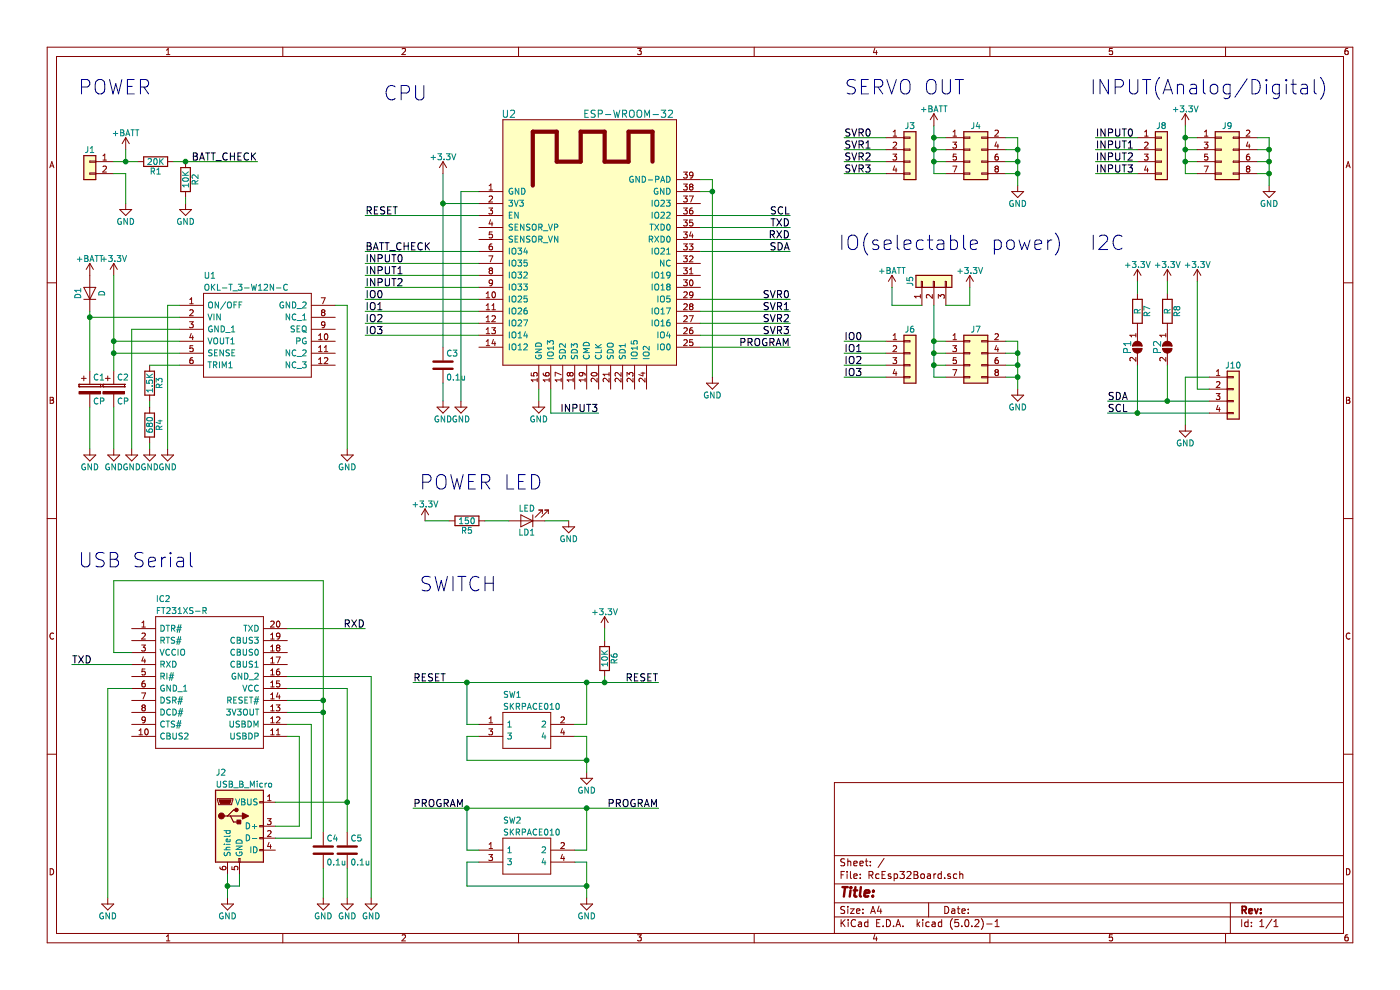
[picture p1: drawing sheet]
EESchema Schematic File Version 4
LIBS:RcEsp32Board-cache
EELAYER 26 0
EELAYER END
$Descr A4 11693 8268
encoding utf-8
Sheet 1 1
Title ""
Date ""
Rev ""
Comp ""
Comment1 ""
Comment2 ""
Comment3 ""
Comment4 ""
$EndDescr
$Comp
L RcEsp32Components:ESP-WROOM-32 U2
U 1 1
P 4950 2200
F 0 "U2" H 4250 3450 60  0000 C CNN
F 1 "ESP-WROOM-32" H 5250 3450 60  0000 C CNN
F 2 "FootPrints:ESP-WROOM-32" H 5250 3550 60  0001 C CNN
F 3 "" H 4500 2650 60  0001 C CNN
	1    4950 2200
	1    0    0    -1  
$EndComp
$Comp
L RcEsp32Components:OKL-T_3-W12N-C U1
U 1 1
P 1500 2550
F 0 "U1" H 1700 2800 50  0000 L CNN
F 1 "OKL-T_3-W12N-C" H 1700 2700 50  0000 L CNN
F 2 "FootPrints:OKL-T3-W12" H 1700 1900 50  0001 L CNN
F 3 "http://uk.rs-online.com/web/p/products/1670629" H 1700 1800 50  0001 L CNN
F 4 "DC/DC conv.,PoL,4.5-14Vin,0.591-5.5Vo 3A Non-Isolated DC-DC Converter 12V dc Input, 0.591  5.5V dc Output, 3A" H 1700 1700 50  0001 L CNN "Description"
F 5 "1670629" H 1700 1600 50  0001 L CNN "RS Part Number"
F 6 "Murata Electronics" H 1700 1500 50  0001 L CNN "Manufacturer_Name"
F 7 "OKL-T/3-W12N-C" H 1700 1400 50  0001 L CNN "Manufacturer_Part_Number"
	1    1500 2550
	1    0    0    -1  
$EndComp
$Comp
L power:GND #PWR01
U 1 1
P 1250 3750
F 0 "#PWR01" H 1250 3500 50  0001 C CNN
F 1 "GND" H 1250 3600 50  0000 C CNN
F 2 "" H 1250 3750 50  0001 C CNN
F 3 "" H 1250 3750 50  0001 C CNN
	1    1250 3750
	1    0    0    -1  
$EndComp
$Comp
L power:GND #PWR02
U 1 1
P 1100 3750
F 0 "#PWR02" H 1100 3500 50  0001 C CNN
F 1 "GND" H 1100 3600 50  0000 C CNN
F 2 "" H 1100 3750 50  0001 C CNN
F 3 "" H 1100 3750 50  0001 C CNN
	1    1100 3750
	1    0    0    -1  
$EndComp
$Comp
L power:GND #PWR03
U 1 1
P 2900 3750
F 0 "#PWR03" H 2900 3500 50  0001 C CNN
F 1 "GND" H 2900 3600 50  0000 C CNN
F 2 "" H 2900 3750 50  0001 C CNN
F 3 "" H 2900 3750 50  0001 C CNN
	1    2900 3750
	1    0    0    -1  
$EndComp
$Comp
L power:+3.3V #PWR04
U 1 1
P 950 2300
F 0 "#PWR04" H 950 2150 50  0001 C CNN
F 1 "+3.3V" H 950 2440 50  0000 C CNN
F 2 "" H 950 2300 50  0001 C CNN
F 3 "" H 950 2300 50  0001 C CNN
	1    950  2300
	1    0    0    -1  
$EndComp
$Comp
L power:+BATT #PWR05
U 1 1
P 750 2300
F 0 "#PWR05" H 750 2150 50  0001 C CNN
F 1 "+BATT" H 750 2440 50  0000 C CNN
F 2 "" H 750 2300 50  0001 C CNN
F 3 "" H 750 2300 50  0001 C CNN
	1    750  2300
	1    0    0    -1  
$EndComp
$Comp
L Device:R R3
U 1 1
P 1250 3200
F 0 "R3" V 1330 3200 50  0000 C CNN
F 1 "1.5K" V 1250 3200 50  0000 C CNN
F 2 "FootPrints:R_1206_HandSoldering" V 1180 3200 50  0001 C CNN
F 3 "" H 1250 3200 50  0001 C CNN
	1    1250 3200
	1    0    0    -1  
$EndComp
$Comp
L Device:R R4
U 1 1
P 1250 3550
F 0 "R4" V 1330 3550 50  0000 C CNN
F 1 "680" V 1250 3550 50  0000 C CNN
F 2 "FootPrints:R_1206_HandSoldering" V 1180 3550 50  0001 C CNN
F 3 "" H 1250 3550 50  0001 C CNN
	1    1250 3550
	1    0    0    -1  
$EndComp
$Comp
L power:GND #PWR06
U 1 1
P 950 3750
F 0 "#PWR06" H 950 3500 50  0001 C CNN
F 1 "GND" H 950 3600 50  0000 C CNN
F 2 "" H 950 3750 50  0001 C CNN
F 3 "" H 950 3750 50  0001 C CNN
	1    950  3750
	1    0    0    -1  
$EndComp
$Comp
L power:GND #PWR07
U 1 1
P 750 3750
F 0 "#PWR07" H 750 3500 50  0001 C CNN
F 1 "GND" H 750 3600 50  0000 C CNN
F 2 "" H 750 3750 50  0001 C CNN
F 3 "" H 750 3750 50  0001 C CNN
	1    750  3750
	1    0    0    -1  
$EndComp
$Comp
L Device:CP C1
U 1 1
P 750 3250
F 0 "C1" H 775 3350 50  0000 L CNN
F 1 "CP" H 775 3150 50  0000 L CNN
F 2 "FootPrints:elecon_8x10_5" H 788 3100 50  0001 C CNN
F 3 "" H 750 3250 50  0001 C CNN
	1    750  3250
	1    0    0    -1  
$EndComp
$Comp
L Device:CP C2
U 1 1
P 950 3250
F 0 "C2" H 975 3350 50  0000 L CNN
F 1 "CP" H 975 3150 50  0000 L CNN
F 2 "FootPrints:elecon_8x10_5" H 988 3100 50  0001 C CNN
F 3 "" H 950 3250 50  0001 C CNN
	1    950  3250
	1    0    0    -1  
$EndComp
$Comp
L Device:D D1
U 1 1
P 750 2450
F 0 "D1" H 750 2550 50  0000 C CNN
F 1 "D" H 750 2350 50  0000 C CNN
F 2 "FootPrints:D_SOD-323_HandSoldering" H 750 2450 50  0001 C CNN
F 3 "" H 750 2450 50  0001 C CNN
	1    750  2450
	0    -1   -1   0   
$EndComp
$Comp
L power:GND #PWR08
U 1 1
P 1050 1700
F 0 "#PWR08" H 1050 1450 50  0001 C CNN
F 1 "GND" H 1050 1550 50  0000 C CNN
F 2 "" H 1050 1700 50  0001 C CNN
F 3 "" H 1050 1700 50  0001 C CNN
	1    1050 1700
	1    0    0    -1  
$EndComp
$Comp
L power:+BATT #PWR09
U 1 1
P 1050 1250
F 0 "#PWR09" H 1050 1100 50  0001 C CNN
F 1 "+BATT" H 1050 1390 50  0000 C CNN
F 2 "" H 1050 1250 50  0001 C CNN
F 3 "" H 1050 1250 50  0001 C CNN
	1    1050 1250
	1    0    0    -1  
$EndComp
$Comp
L power:GND #PWR010
U 1 1
P 1550 1700
F 0 "#PWR010" H 1550 1450 50  0001 C CNN
F 1 "GND" H 1550 1550 50  0000 C CNN
F 2 "" H 1550 1700 50  0001 C CNN
F 3 "" H 1550 1700 50  0001 C CNN
	1    1550 1700
	1    0    0    -1  
$EndComp
$Comp
L Device:R R1
U 1 1
P 1300 1350
F 0 "R1" V 1380 1350 50  0000 C CNN
F 1 "20K" V 1300 1350 50  0000 C CNN
F 2 "FootPrints:R_1206_HandSoldering" V 1230 1350 50  0001 C CNN
F 3 "" H 1300 1350 50  0001 C CNN
	1    1300 1350
	0    1    1    0   
$EndComp
$Comp
L Device:R R2
U 1 1
P 1550 1500
F 0 "R2" V 1630 1500 50  0000 C CNN
F 1 "10K" V 1550 1500 50  0000 C CNN
F 2 "FootPrints:R_1206_HandSoldering" V 1480 1500 50  0001 C CNN
F 3 "" H 1550 1500 50  0001 C CNN
	1    1550 1500
	1    0    0    -1  
$EndComp
Text Label 2150 1350 2    60   ~ 0
BATT_CHECK
$Comp
L RcEsp32Components:FT231XS-R IC2
U 1 1
P 1100 5250
F 0 "IC2" H 1300 5500 50  0000 L CNN
F 1 "FT231XS-R" H 1300 5400 50  0000 L CNN
F 2 "FootPrints:SOP64P599X175-20N" H 1300 4200 50  0001 L CNN
F 3 "http://uk.rs-online.com/web/p/products/7570032P" H 1300 4100 50  0001 L CNN
F 4 "FTDI Chip FT231XS-R, Interface RS232, RS422, RS485, SIE, UART 3MBd, 5 V, 20-pin, SSOP" H 1300 4000 50  0001 L CNN "Description"
F 5 "1.753" H 1300 3900 50  0001 L CNN "Height"
F 6 "7570032P" H 1300 3800 50  0001 L CNN "RS Part Number"
F 7 "FTDI Chip" H 1300 3700 50  0001 L CNN "Manufacturer_Name"
F 8 "FT231XS-R" H 1300 3600 50  0001 L CNN "Manufacturer_Part_Number"
	1    1100 5250
	1    0    0    -1  
$EndComp
$Comp
L RcEsp32Components:USB_B_Micro J2
U 1 1
P 2000 6900
F 0 "J2" H 1800 7350 50  0000 L CNN
F 1 "USB_B_Micro" H 1800 7250 50  0000 L CNN
F 2 "FootPrints:USB_Micro-B_Molex-105133-0001" H 2150 6850 50  0001 C CNN
F 3 "" H 2150 6850 50  0001 C CNN
	1    2000 6900
	1    0    0    -1  
$EndComp
$Comp
L power:GND #PWR011
U 1 1
P 1900 7500
F 0 "#PWR011" H 1900 7250 50  0001 C CNN
F 1 "GND" H 1900 7350 50  0000 C CNN
F 2 "" H 1900 7500 50  0001 C CNN
F 3 "" H 1900 7500 50  0001 C CNN
	1    1900 7500
	1    0    0    -1  
$EndComp
Text Label 3050 5250 2    60   ~ 0
RXD
$Comp
L Device:C C4
U 1 1
P 2700 7100
F 0 "C4" H 2725 7200 50  0000 L CNN
F 1 "0.1u" H 2725 7000 50  0000 L CNN
F 2 "FootPrints:C_1206_HandSoldering" H 2738 6950 50  0001 C CNN
F 3 "" H 2700 7100 50  0001 C CNN
	1    2700 7100
	1    0    0    -1  
$EndComp
$Comp
L Device:C C5
U 1 1
P 2900 7100
F 0 "C5" H 2925 7200 50  0000 L CNN
F 1 "0.1u" H 2925 7000 50  0000 L CNN
F 2 "FootPrints:C_1206_HandSoldering" H 2938 6950 50  0001 C CNN
F 3 "" H 2900 7100 50  0001 C CNN
	1    2900 7100
	1    0    0    -1  
$EndComp
$Comp
L power:GND #PWR012
U 1 1
P 2700 7500
F 0 "#PWR012" H 2700 7250 50  0001 C CNN
F 1 "GND" H 2700 7350 50  0000 C CNN
F 2 "" H 2700 7500 50  0001 C CNN
F 3 "" H 2700 7500 50  0001 C CNN
	1    2700 7500
	1    0    0    -1  
$EndComp
$Comp
L power:GND #PWR013
U 1 1
P 2900 7500
F 0 "#PWR013" H 2900 7250 50  0001 C CNN
F 1 "GND" H 2900 7350 50  0000 C CNN
F 2 "" H 2900 7500 50  0001 C CNN
F 3 "" H 2900 7500 50  0001 C CNN
	1    2900 7500
	1    0    0    -1  
$EndComp
$Comp
L RcEsp32Components:SKRPACE010 SW1
U 1 1
P 4400 6100
F 0 "SW1" H 4200 6400 50  0000 L CNN
F 1 "SKRPACE010" H 4200 6300 50  0000 L CNN
F 2 "FootPrints:SMT(4.2X3.2)" H 4200 5900 50  0001 L CNN
F 3 "http://www.alps.com/prod/info/E/HTML/Tact/SurfaceMount/SKRP/SKRPACE010.html" H 4200 5800 50  0001 L CNN
F 4 "Tactile Switches 4.2x3.2x2.5mm 260gf" H 4200 5700 50  0001 L CNN "Description"
F 5 "ALPS" H 4200 5600 50  0001 L CNN "Manufacturer_Name"
F 6 "SKRPACE010" H 4200 5500 50  0001 L CNN "Manufacturer_Part_Number"
	1    4400 6100
	1    0    0    -1  
$EndComp
$Comp
L RcEsp32Components:SKRPACE010 SW2
U 1 1
P 4400 7150
F 0 "SW2" H 4200 7450 50  0000 L CNN
F 1 "SKRPACE010" H 4200 7350 50  0000 L CNN
F 2 "FootPrints:SMT(4.2X3.2)" H 4200 6950 50  0001 L CNN
F 3 "http://www.alps.com/prod/info/E/HTML/Tact/SurfaceMount/SKRP/SKRPACE010.html" H 4200 6850 50  0001 L CNN
F 4 "Tactile Switches 4.2x3.2x2.5mm 260gf" H 4200 6750 50  0001 L CNN "Description"
F 5 "ALPS" H 4200 6650 50  0001 L CNN "Manufacturer_Name"
F 6 "SKRPACE010" H 4200 6550 50  0001 L CNN "Manufacturer_Part_Number"
	1    4400 7150
	1    0    0    -1  
$EndComp
Text Label 3450 5700 0    60   ~ 0
RESET
Text Label 3450 6750 0    60   ~ 0
PROGRAM
$Comp
L power:GND #PWR014
U 1 1
P 4900 6450
F 0 "#PWR014" H 4900 6200 50  0001 C CNN
F 1 "GND" H 4900 6300 50  0000 C CNN
F 2 "" H 4900 6450 50  0001 C CNN
F 3 "" H 4900 6450 50  0001 C CNN
	1    4900 6450
	1    0    0    -1  
$EndComp
$Comp
L power:GND #PWR015
U 1 1
P 4900 7500
F 0 "#PWR015" H 4900 7250 50  0001 C CNN
F 1 "GND" H 4900 7350 50  0000 C CNN
F 2 "" H 4900 7500 50  0001 C CNN
F 3 "" H 4900 7500 50  0001 C CNN
	1    4900 7500
	1    0    0    -1  
$EndComp
$Comp
L Device:R R6
U 1 1
P 5050 5500
F 0 "R6" V 5130 5500 50  0000 C CNN
F 1 "10K" V 5050 5500 50  0000 C CNN
F 2 "FootPrints:R_1206_HandSoldering" V 4980 5500 50  0001 C CNN
F 3 "" H 5050 5500 50  0001 C CNN
	1    5050 5500
	1    0    0    -1  
$EndComp
$Comp
L power:+3.3V #PWR016
U 1 1
P 5050 5250
F 0 "#PWR016" H 5050 5100 50  0001 C CNN
F 1 "+3.3V" H 5050 5390 50  0000 C CNN
F 2 "" H 5050 5250 50  0001 C CNN
F 3 "" H 5050 5250 50  0001 C CNN
	1    5050 5250
	1    0    0    -1  
$EndComp
Text Label 5500 5700 2    60   ~ 0
RESET
Text Label 5500 6750 2    60   ~ 0
PROGRAM
Text Label 6600 2900 2    60   ~ 0
PROGRAM
Text Label 3050 1800 0    60   ~ 0
RESET
$Comp
L power:+3.3V #PWR017
U 1 1
P 3700 1450
F 0 "#PWR017" H 3700 1300 50  0001 C CNN
F 1 "+3.3V" H 3700 1590 50  0000 C CNN
F 2 "" H 3700 1450 50  0001 C CNN
F 3 "" H 3700 1450 50  0001 C CNN
	1    3700 1450
	1    0    0    -1  
$EndComp
$Comp
L power:GND #PWR018
U 1 1
P 3700 3350
F 0 "#PWR018" H 3700 3100 50  0001 C CNN
F 1 "GND" H 3700 3200 50  0000 C CNN
F 2 "" H 3700 3350 50  0001 C CNN
F 3 "" H 3700 3350 50  0001 C CNN
	1    3700 3350
	1    0    0    -1  
$EndComp
$Comp
L power:GND #PWR019
U 1 1
P 3850 3350
F 0 "#PWR019" H 3850 3100 50  0001 C CNN
F 1 "GND" H 3850 3200 50  0000 C CNN
F 2 "" H 3850 3350 50  0001 C CNN
F 3 "" H 3850 3350 50  0001 C CNN
	1    3850 3350
	1    0    0    -1  
$EndComp
Text Label 3050 2100 0    60   ~ 0
BATT_CHECK
$Comp
L power:GND #PWR020
U 1 1
P 4500 3350
F 0 "#PWR020" H 4500 3100 50  0001 C CNN
F 1 "GND" H 4500 3200 50  0000 C CNN
F 2 "" H 4500 3350 50  0001 C CNN
F 3 "" H 4500 3350 50  0001 C CNN
	1    4500 3350
	1    0    0    -1  
$EndComp
$Comp
L power:GND #PWR021
U 1 1
P 5950 3150
F 0 "#PWR021" H 5950 2900 50  0001 C CNN
F 1 "GND" H 5950 3000 50  0000 C CNN
F 2 "" H 5950 3150 50  0001 C CNN
F 3 "" H 5950 3150 50  0001 C CNN
	1    5950 3150
	1    0    0    -1  
$EndComp
Text Label 6600 2000 2    60   ~ 0
RXD
Text Label 6600 2100 2    60   ~ 0
SDA
$Comp
L Device:C C3
U 1 1
P 3700 3050
F 0 "C3" H 3725 3150 50  0000 L CNN
F 1 "0.1u" H 3725 2950 50  0000 L CNN
F 2 "FootPrints:C_1206_HandSoldering" H 3738 2900 50  0001 C CNN
F 3 "" H 3700 3050 50  0001 C CNN
	1    3700 3050
	1    0    0    -1  
$EndComp
$Comp
L power:GND #PWR022
U 1 1
P 8500 1550
F 0 "#PWR022" H 8500 1300 50  0001 C CNN
F 1 "GND" H 8500 1400 50  0000 C CNN
F 2 "" H 8500 1550 50  0001 C CNN
F 3 "" H 8500 1550 50  0001 C CNN
	1    8500 1550
	1    0    0    -1  
$EndComp
$Comp
L power:GND #PWR023
U 1 1
P 8500 3250
F 0 "#PWR023" H 8500 3000 50  0001 C CNN
F 1 "GND" H 8500 3100 50  0000 C CNN
F 2 "" H 8500 3250 50  0001 C CNN
F 3 "" H 8500 3250 50  0001 C CNN
	1    8500 3250
	1    0    0    -1  
$EndComp
Text Label 7050 1150 0    60   ~ 0
SVR0
Text Label 7050 1250 0    60   ~ 0
SVR1
Text Label 7050 1350 0    60   ~ 0
SVR2
Text Label 7050 1450 0    60   ~ 0
SVR3
Text Label 7050 2850 0    60   ~ 0
IO0
Text Label 7050 2950 0    60   ~ 0
IO1
Text Label 7050 3050 0    60   ~ 0
IO2
Text Label 7050 3150 0    60   ~ 0
IO3
$Comp
L Device:R R5
U 1 1
P 3900 4350
F 0 "R5" V 3980 4350 50  0000 C CNN
F 1 "150" V 3900 4350 50  0000 C CNN
F 2 "FootPrints:R_1206_HandSoldering" V 3830 4350 50  0001 C CNN
F 3 "" H 3900 4350 50  0001 C CNN
	1    3900 4350
	0    1    1    0   
$EndComp
$Comp
L Device:LED LD1
U 1 1
P 4400 4350
F 0 "LD1" H 4400 4450 50  0000 C CNN
F 1 "LED" H 4400 4250 50  0000 C CNN
F 2 "FootPrints:LED_1206_HandSoldering" H 4400 4350 50  0001 C CNN
F 3 "" H 4400 4350 50  0001 C CNN
	1    4400 4350
	-1   0    0    1   
$EndComp
$Comp
L power:GND #PWR024
U 1 1
P 4750 4350
F 0 "#PWR024" H 4750 4100 50  0001 C CNN
F 1 "GND" H 4750 4200 50  0000 C CNN
F 2 "" H 4750 4350 50  0001 C CNN
F 3 "" H 4750 4350 50  0001 C CNN
	1    4750 4350
	1    0    0    -1  
$EndComp
$Comp
L power:+3.3V #PWR025
U 1 1
P 3550 4350
F 0 "#PWR025" H 3550 4200 50  0001 C CNN
F 1 "+3.3V" H 3550 4490 50  0000 C CNN
F 2 "" H 3550 4350 50  0001 C CNN
F 3 "" H 3550 4350 50  0001 C CNN
	1    3550 4350
	1    0    0    -1  
$EndComp
Text Label 9150 1150 0    60   ~ 0
INPUT0
Text Label 9150 1250 0    60   ~ 0
INPUT1
Text Label 9150 1350 0    60   ~ 0
INPUT2
$Comp
L power:+BATT #PWR026
U 1 1
P 7800 1050
F 0 "#PWR026" H 7800 900 50  0001 C CNN
F 1 "+BATT" H 7800 1190 50  0000 C CNN
F 2 "" H 7800 1050 50  0001 C CNN
F 3 "" H 7800 1050 50  0001 C CNN
	1    7800 1050
	1    0    0    -1  
$EndComp
Text Label 6600 2500 2    60   ~ 0
SVR0
Text Label 6600 2600 2    60   ~ 0
SVR1
Text Label 6600 2700 2    60   ~ 0
SVR2
Text Label 3050 2200 0    60   ~ 0
INPUT0
Text Label 3050 2300 0    60   ~ 0
INPUT1
Text Label 3050 2400 0    60   ~ 0
INPUT2
Text Label 3050 2500 0    60   ~ 0
IO0
Text Label 3050 2600 0    60   ~ 0
IO1
Text Label 3050 2700 0    60   ~ 0
IO2
Text Label 3050 2800 0    60   ~ 0
IO3
Text Label 6600 2800 2    60   ~ 0
SVR3
$Comp
L power:+3.3V #PWR027
U 1 1
P 9900 1050
F 0 "#PWR027" H 9900 900 50  0001 C CNN
F 1 "+3.3V" H 9900 1190 50  0000 C CNN
F 2 "" H 9900 1050 50  0001 C CNN
F 3 "" H 9900 1050 50  0001 C CNN
	1    9900 1050
	1    0    0    -1  
$EndComp
$Comp
L power:GND #PWR028
U 1 1
P 10600 1550
F 0 "#PWR028" H 10600 1300 50  0001 C CNN
F 1 "GND" H 10600 1400 50  0000 C CNN
F 2 "" H 10600 1550 50  0001 C CNN
F 3 "" H 10600 1550 50  0001 C CNN
	1    10600 1550
	1    0    0    -1  
$EndComp
$Comp
L RcEsp32Components:Conn_01x03 J5
U 1 1
P 7800 2350
F 0 "J5" H 7800 2550 50  0000 C CNN
F 1 "Conn_01x03" H 7800 2150 50  0001 C CNN
F 2 "FootPrints:PinHeader01x03" H 7800 2350 50  0001 C CNN
F 3 "" H 7800 2350 50  0001 C CNN
	1    7800 2350
	0    -1   -1   0   
$EndComp
$Comp
L power:+BATT #PWR029
U 1 1
P 7450 2400
F 0 "#PWR029" H 7450 2250 50  0001 C CNN
F 1 "+BATT" H 7450 2540 50  0000 C CNN
F 2 "" H 7450 2400 50  0001 C CNN
F 3 "" H 7450 2400 50  0001 C CNN
	1    7450 2400
	1    0    0    -1  
$EndComp
$Comp
L power:+3.3V #PWR030
U 1 1
P 8100 2400
F 0 "#PWR030" H 8100 2250 50  0001 C CNN
F 1 "+3.3V" H 8100 2540 50  0000 C CNN
F 2 "" H 8100 2400 50  0001 C CNN
F 3 "" H 8100 2400 50  0001 C CNN
	1    8100 2400
	1    0    0    -1  
$EndComp
$Comp
L RcEsp32Components:Conn_01x02 J1
U 1 1
P 750 1350
F 0 "J1" H 750 1450 50  0000 C CNN
F 1 "Conn_01x02" H 750 1150 50  0001 C CNN
F 2 "FootPrints:EH-2P" H 750 1350 50  0001 C CNN
F 3 "" H 750 1350 50  0001 C CNN
	1    750  1350
	-1   0    0    -1  
$EndComp
$Comp
L RcEsp32Components:Conn_02x04_Odd_Even J7
U 1 1
P 8100 2950
F 0 "J7" H 8150 3150 50  0000 C CNN
F 1 "Conn_02x04_Odd_Even" H 8150 2650 50  0001 C CNN
F 2 "FootPrints:PinHeader02x04" H 8100 2950 50  0001 C CNN
F 3 "" H 8100 2950 50  0001 C CNN
	1    8100 2950
	1    0    0    -1  
$EndComp
$Comp
L RcEsp32Components:Conn_01x04 J6
U 1 1
P 7600 2950
F 0 "J6" H 7600 3150 50  0000 C CNN
F 1 "Conn_01x04" H 7600 2650 50  0001 C CNN
F 2 "FootPrints:PinHeader01x04" H 7600 2950 50  0001 C CNN
F 3 "" H 7600 2950 50  0001 C CNN
	1    7600 2950
	1    0    0    -1  
$EndComp
$Comp
L RcEsp32Components:Conn_01x04 J3
U 1 1
P 7600 1250
F 0 "J3" H 7600 1450 50  0000 C CNN
F 1 "Conn_01x04" H 7600 950 50  0001 C CNN
F 2 "FootPrints:PinHeader01x04" H 7600 1250 50  0001 C CNN
F 3 "" H 7600 1250 50  0001 C CNN
	1    7600 1250
	1    0    0    -1  
$EndComp
$Comp
L RcEsp32Components:Conn_02x04_Odd_Even J4
U 1 1
P 8100 1250
F 0 "J4" H 8150 1450 50  0000 C CNN
F 1 "Conn_02x04_Odd_Even" H 8150 950 50  0001 C CNN
F 2 "FootPrints:PinHeader02x04" H 8100 1250 50  0001 C CNN
F 3 "" H 8100 1250 50  0001 C CNN
	1    8100 1250
	1    0    0    -1  
$EndComp
Text Notes 650  4750 0    120  ~ 0
USB Serial
Text Notes 650  800  0    120  ~ 0
POWER
Text Notes 3200 850  0    120  ~ 0
CPU
Text Notes 3500 4100 0    120  ~ 0
POWER LED
Text Notes 3500 4950 0    120  ~ 0
SWITCH
Text Notes 7050 800  0    120  ~ 0
SERVO OUT
Text Notes 9100 800  0    120  ~ 0
INPUT(Analog/Digital)
Text Notes 7000 2100 0    120  ~ 0
IO(selectable power)
$Comp
L power:GND #PWR031
U 1 1
P 1400 3750
F 0 "#PWR031" H 1400 3500 50  0001 C CNN
F 1 "GND" H 1400 3600 50  0000 C CNN
F 2 "" H 1400 3750 50  0001 C CNN
F 3 "" H 1400 3750 50  0001 C CNN
	1    1400 3750
	1    0    0    -1  
$EndComp
Text Label 6600 1900 2    60   ~ 0
TXD
Text Label 600  5550 0    60   ~ 0
TXD
$Comp
L RcEsp32Components:Conn_01x04 J10
U 1 1
P 10300 3250
F 0 "J10" H 10300 3450 50  0000 C CNN
F 1 "Conn_01x04" H 10300 2950 50  0001 C CNN
F 2 "FootPrints:PinHeader01x04" H 10300 3250 50  0001 C CNN
F 3 "" H 10300 3250 50  0001 C CNN
	1    10300 3250
	1    0    0    -1  
$EndComp
$Comp
L power:GND #PWR032
U 1 1
P 9900 3550
F 0 "#PWR032" H 9900 3300 50  0001 C CNN
F 1 "GND" H 9900 3400 50  0000 C CNN
F 2 "" H 9900 3550 50  0001 C CNN
F 3 "" H 9900 3550 50  0001 C CNN
	1    9900 3550
	1    0    0    -1  
$EndComp
$Comp
L power:+3.3V #PWR033
U 1 1
P 10000 2350
F 0 "#PWR033" H 10000 2200 50  0001 C CNN
F 1 "+3.3V" H 10000 2490 50  0000 C CNN
F 2 "" H 10000 2350 50  0001 C CNN
F 3 "" H 10000 2350 50  0001 C CNN
	1    10000 2350
	1    0    0    -1  
$EndComp
$Comp
L power:+3.3V #PWR034
U 1 1
P 9750 2350
F 0 "#PWR034" H 9750 2200 50  0001 C CNN
F 1 "+3.3V" H 9750 2490 50  0000 C CNN
F 2 "" H 9750 2350 50  0001 C CNN
F 3 "" H 9750 2350 50  0001 C CNN
	1    9750 2350
	1    0    0    -1  
$EndComp
$Comp
L power:+3.3V #PWR035
U 1 1
P 9500 2350
F 0 "#PWR035" H 9500 2200 50  0001 C CNN
F 1 "+3.3V" H 9500 2490 50  0000 C CNN
F 2 "" H 9500 2350 50  0001 C CNN
F 3 "" H 9500 2350 50  0001 C CNN
	1    9500 2350
	1    0    0    -1  
$EndComp
$Comp
L Device:R R8
U 1 1
P 9750 2600
F 0 "R8" V 9830 2600 50  0000 C CNN
F 1 "R" V 9750 2600 50  0000 C CNN
F 2 "FootPrints:R_1206_HandSoldering" V 9680 2600 50  0001 C CNN
F 3 "" H 9750 2600 50  0001 C CNN
	1    9750 2600
	1    0    0    -1  
$EndComp
$Comp
L Device:R R7
U 1 1
P 9500 2600
F 0 "R7" V 9580 2600 50  0000 C CNN
F 1 "R" V 9500 2600 50  0000 C CNN
F 2 "FootPrints:R_1206_HandSoldering" V 9430 2600 50  0001 C CNN
F 3 "" H 9500 2600 50  0001 C CNN
	1    9500 2600
	1    0    0    -1  
$EndComp
Text Label 9250 3350 0    60   ~ 0
SDA
Text Label 9250 3450 0    60   ~ 0
SCL
Text Notes 9100 2100 0    120  ~ 0
I2C
Text Label 6600 1800 2    60   ~ 0
SCL
$Comp
L RcEsp32Components:Conn_01x04 J8
U 1 1
P 9700 1250
F 0 "J8" H 9700 1450 50  0000 C CNN
F 1 "Conn_01x04" H 9700 950 50  0001 C CNN
F 2 "FootPrints:PinHeader01x04" H 9700 1250 50  0001 C CNN
F 3 "" H 9700 1250 50  0001 C CNN
	1    9700 1250
	1    0    0    -1  
$EndComp
Text Label 9150 1450 0    60   ~ 0
INPUT3
$Comp
L RcEsp32Components:PAD P1
U 1 1
P 9500 2900
F 0 "P1" H 9500 2820 60  0000 C CNN
F 1 "PAD" H 9500 2970 60  0001 C CNN
F 2 "FootPrints:PAD" H 9500 2900 60  0001 C CNN
F 3 "" H 9500 2900 60  0001 C CNN
	1    9500 2900
	0    1    1    0   
$EndComp
$Comp
L RcEsp32Components:PAD P2
U 1 1
P 9750 2900
F 0 "P2" H 9750 2820 60  0000 C CNN
F 1 "PAD" H 9750 2970 60  0001 C CNN
F 2 "FootPrints:PAD" H 9750 2900 60  0001 C CNN
F 3 "" H 9750 2900 60  0001 C CNN
	1    9750 2900
	0    1    1    0   
$EndComp
$Comp
L power:GND #PWR036
U 1 1
P 3100 7500
F 0 "#PWR036" H 3100 7250 50  0001 C CNN
F 1 "GND" H 3100 7350 50  0000 C CNN
F 2 "" H 3100 7500 50  0001 C CNN
F 3 "" H 3100 7500 50  0001 C CNN
	1    3100 7500
	1    0    0    -1  
$EndComp
$Comp
L power:GND #PWR037
U 1 1
P 900 7500
F 0 "#PWR037" H 900 7250 50  0001 C CNN
F 1 "GND" H 900 7350 50  0000 C CNN
F 2 "" H 900 7500 50  0001 C CNN
F 3 "" H 900 7500 50  0001 C CNN
	1    900  7500
	1    0    0    -1  
$EndComp
Text Label 5000 3450 2    60   ~ 0
INPUT3
Wire Wire Line
	1100 2750 1500 2750
Wire Wire Line
	1100 2750 1100 3750
Wire Wire Line
	950  2850 1500 2850
Wire Wire Line
	950  2300 950  2850
Connection ~ 950  2850
Wire Wire Line
	750  3400 750  3750
Wire Wire Line
	950  3400 950  3750
Wire Wire Line
	1250 3050 1500 3050
Wire Wire Line
	1250 3350 1250 3400
Wire Wire Line
	1250 3700 1250 3750
Wire Wire Line
	2900 3750 2900 2550
Wire Wire Line
	2900 2550 2800 2550
Wire Wire Line
	950  2950 1500 2950
Connection ~ 950  2950
Wire Wire Line
	750  2650 1500 2650
Wire Wire Line
	750  2600 750  2650
Connection ~ 750  2650
Wire Wire Line
	950  1350 1050 1350
Wire Wire Line
	1050 1250 1050 1350
Connection ~ 1050 1350
Wire Wire Line
	950  1450 1050 1450
Wire Wire Line
	1050 1450 1050 1700
Wire Wire Line
	1450 1350 1550 1350
Wire Wire Line
	1550 1650 1550 1700
Connection ~ 1550 1350
Wire Wire Line
	2300 6700 2900 6700
Wire Wire Line
	2400 5750 2900 5750
Wire Wire Line
	2300 6900 2500 6900
Wire Wire Line
	2500 6900 2500 6150
Wire Wire Line
	2500 6150 2400 6150
Wire Wire Line
	2300 7000 2600 7000
Wire Wire Line
	2600 7000 2600 6050
Wire Wire Line
	2600 6050 2400 6050
Wire Wire Line
	1900 7300 1900 7400
Wire Wire Line
	2000 7300 2000 7400
Wire Wire Line
	2000 7400 1900 7400
Connection ~ 1900 7400
Wire Wire Line
	1100 5450 950  5450
Wire Wire Line
	950  5450 950  4850
Wire Wire Line
	2400 5250 3050 5250
Wire Wire Line
	2400 5950 2700 5950
Wire Wire Line
	2700 4850 2700 5850
Wire Wire Line
	950  4850 2700 4850
Wire Wire Line
	2400 5850 2700 5850
Connection ~ 2700 5850
Wire Wire Line
	2900 5750 2900 6700
Connection ~ 2900 6700
Connection ~ 2700 5950
Wire Wire Line
	2700 7250 2700 7500
Wire Wire Line
	2900 7250 2900 7500
Wire Wire Line
	4000 6050 3900 6050
Wire Wire Line
	3900 6050 3900 5700
Wire Wire Line
	3450 5700 3900 5700
Wire Wire Line
	4900 5700 4900 6050
Wire Wire Line
	4900 6050 4800 6050
Wire Wire Line
	4000 6150 3900 6150
Wire Wire Line
	3900 6150 3900 6350
Wire Wire Line
	3900 6350 4900 6350
Wire Wire Line
	4900 6150 4900 6350
Wire Wire Line
	4900 6150 4800 6150
Connection ~ 4900 6350
Connection ~ 3900 5700
Wire Wire Line
	4000 7100 3900 7100
Wire Wire Line
	3900 7100 3900 6750
Wire Wire Line
	3450 6750 3900 6750
Wire Wire Line
	4900 6750 4900 7100
Wire Wire Line
	4900 7100 4800 7100
Wire Wire Line
	4000 7200 3900 7200
Wire Wire Line
	3900 7200 3900 7400
Wire Wire Line
	3900 7400 4900 7400
Wire Wire Line
	4900 7200 4900 7400
Wire Wire Line
	4900 7200 4800 7200
Connection ~ 3900 6750
Wire Wire Line
	5050 5250 5050 5350
Wire Wire Line
	6600 2900 5850 2900
Wire Wire Line
	3050 1800 4000 1800
Wire Wire Line
	4000 1700 3700 1700
Connection ~ 3700 1700
Wire Wire Line
	4000 1600 3850 1600
Wire Wire Line
	3850 1600 3850 3350
Wire Wire Line
	4000 2100 3050 2100
Connection ~ 4900 7400
Wire Wire Line
	4500 3250 4500 3350
Wire Wire Line
	5950 1500 5950 1600
Wire Wire Line
	5950 1600 5850 1600
Wire Wire Line
	6600 1900 5850 1900
Wire Wire Line
	5850 2000 6600 2000
Wire Wire Line
	6600 2100 5850 2100
Wire Wire Line
	3700 1450 3700 1700
Wire Wire Line
	8400 1450 8500 1450
Wire Wire Line
	8500 1150 8500 1250
Wire Wire Line
	8400 3150 8500 3150
Wire Wire Line
	8500 2850 8500 2950
Wire Wire Line
	7800 3150 7900 3150
Wire Wire Line
	7800 2550 7800 2850
Wire Wire Line
	7900 2850 7800 2850
Connection ~ 7800 2850
Wire Wire Line
	7900 2950 7800 2950
Connection ~ 7800 2950
Wire Wire Line
	7900 3050 7800 3050
Connection ~ 7800 3050
Wire Wire Line
	7800 1050 7800 1150
Wire Wire Line
	7800 1450 7900 1450
Wire Wire Line
	7900 1350 7800 1350
Connection ~ 7800 1350
Wire Wire Line
	7900 1250 7800 1250
Connection ~ 7800 1250
Wire Wire Line
	7900 1150 7800 1150
Connection ~ 7800 1150
Wire Wire Line
	8400 1150 8500 1150
Connection ~ 8500 1450
Wire Wire Line
	8400 1350 8500 1350
Connection ~ 8500 1350
Wire Wire Line
	8400 1250 8500 1250
Connection ~ 8500 1250
Wire Wire Line
	8400 2850 8500 2850
Connection ~ 8500 3150
Wire Wire Line
	8400 2950 8500 2950
Connection ~ 8500 2950
Wire Wire Line
	8400 3050 8500 3050
Connection ~ 8500 3050
Wire Wire Line
	7050 1150 7400 1150
Wire Wire Line
	7400 1250 7050 1250
Wire Wire Line
	7050 1350 7400 1350
Wire Wire Line
	7400 1450 7050 1450
Wire Wire Line
	7400 2850 7050 2850
Wire Wire Line
	7050 2950 7400 2950
Wire Wire Line
	7400 3050 7050 3050
Wire Wire Line
	7400 3150 7050 3150
Wire Wire Line
	3550 4350 3750 4350
Wire Wire Line
	4050 4350 4250 4350
Wire Wire Line
	4550 4350 4750 4350
Wire Wire Line
	9150 1150 9500 1150
Wire Wire Line
	9500 1250 9150 1250
Wire Wire Line
	9150 1350 9500 1350
Wire Wire Line
	5850 2600 6600 2600
Wire Wire Line
	6600 2700 5850 2700
Wire Wire Line
	5850 2800 6600 2800
Wire Wire Line
	3050 2800 4000 2800
Wire Wire Line
	3050 2600 4000 2600
Wire Wire Line
	4000 2500 3050 2500
Wire Wire Line
	3050 2400 4000 2400
Wire Wire Line
	3050 2300 4000 2300
Wire Wire Line
	4000 2200 3050 2200
Wire Wire Line
	3700 3350 3700 3200
Wire Wire Line
	4000 2700 3050 2700
Wire Wire Line
	7450 2400 7450 2550
Wire Wire Line
	7450 2550 7700 2550
Wire Wire Line
	7900 2550 8100 2550
Wire Wire Line
	8100 2550 8100 2400
Wire Wire Line
	1500 2550 1400 2550
Wire Wire Line
	1400 2550 1400 3750
Wire Wire Line
	5850 2500 6600 2500
Wire Wire Line
	600  5550 1100 5550
Connection ~ 4900 5700
Wire Wire Line
	5050 5650 5050 5700
Connection ~ 5050 5700
Connection ~ 4900 6750
Wire Wire Line
	9900 3150 10100 3150
Wire Wire Line
	10100 3350 9750 3350
Wire Wire Line
	9250 3450 9500 3450
Wire Wire Line
	9750 2350 9750 2450
Wire Wire Line
	9500 2350 9500 2450
Wire Wire Line
	9500 3050 9500 3450
Connection ~ 9500 3450
Wire Wire Line
	9750 3050 9750 3350
Connection ~ 9750 3350
Wire Wire Line
	6600 1800 5850 1800
Wire Wire Line
	9150 1450 9500 1450
Wire Wire Line
	9900 3550 9900 3150
Wire Wire Line
	10100 3250 10000 3250
Wire Wire Line
	10000 3250 10000 2350
Wire Wire Line
	5850 1500 5950 1500
Connection ~ 5950 1600
Wire Wire Line
	900  7500 900  5750
Wire Wire Line
	900  5750 1100 5750
Wire Wire Line
	2400 5650 3100 5650
Wire Wire Line
	3100 5650 3100 7500
Wire Wire Line
	4600 3250 4600 3450
Wire Wire Line
	4600 3450 5000 3450
Connection ~ 10600 1450
Wire Wire Line
	10500 1450 10600 1450
Connection ~ 10600 1250
Wire Wire Line
	10500 1250 10600 1250
Connection ~ 10600 1350
Wire Wire Line
	10500 1350 10600 1350
Wire Wire Line
	10600 1150 10600 1250
Wire Wire Line
	10500 1150 10600 1150
Connection ~ 9900 1350
Wire Wire Line
	9900 1450 10000 1450
Connection ~ 9900 1150
Wire Wire Line
	10000 1150 9900 1150
Connection ~ 9900 1250
Wire Wire Line
	10000 1250 9900 1250
Wire Wire Line
	9900 1350 10000 1350
Wire Wire Line
	9900 1050 9900 1150
$Comp
L RcEsp32Components:Conn_02x04_Odd_Even J9
U 1 1
P 10200 1250
F 0 "J9" H 10250 1450 50  0000 C CNN
F 1 "Conn_02x04_Odd_Even" H 10250 950 50  0001 C CNN
F 2 "FootPrints:PinHeader02x04" H 10200 1250 50  0001 C CNN
F 3 "" H 10200 1250 50  0001 C CNN
	1    10200 1250
	1    0    0    -1  
$EndComp
Wire Wire Line
	950  2850 950  2950
Wire Wire Line
	950  2950 950  3100
Wire Wire Line
	750  2650 750  3100
Wire Wire Line
	1050 1350 1150 1350
Wire Wire Line
	1550 1350 2150 1350
Wire Wire Line
	1900 7400 1900 7500
Wire Wire Line
	2700 5850 2700 5950
Wire Wire Line
	2900 6700 2900 6950
Wire Wire Line
	2700 5950 2700 6950
Wire Wire Line
	4900 6350 4900 6450
Wire Wire Line
	3900 5700 4900 5700
Wire Wire Line
	3900 6750 4900 6750
Wire Wire Line
	3700 1700 3700 2900
Wire Wire Line
	4900 7400 4900 7500
Wire Wire Line
	7800 2850 7800 2950
Wire Wire Line
	7800 2950 7800 3050
Wire Wire Line
	7800 3050 7800 3150
Wire Wire Line
	7800 1350 7800 1450
Wire Wire Line
	7800 1250 7800 1350
Wire Wire Line
	7800 1150 7800 1250
Wire Wire Line
	8500 1450 8500 1550
Wire Wire Line
	8500 1350 8500 1450
Wire Wire Line
	8500 1250 8500 1350
Wire Wire Line
	8500 3150 8500 3250
Wire Wire Line
	8500 2950 8500 3050
Wire Wire Line
	8500 3050 8500 3150
Wire Wire Line
	4900 5700 5050 5700
Wire Wire Line
	5050 5700 5500 5700
Wire Wire Line
	4900 6750 5500 6750
Wire Wire Line
	9500 3450 10100 3450
Wire Wire Line
	9750 3350 9250 3350
Wire Wire Line
	5950 1600 5950 3150
Wire Wire Line
	10600 1450 10600 1550
Wire Wire Line
	10600 1250 10600 1350
Wire Wire Line
	10600 1350 10600 1450
Wire Wire Line
	9900 1350 9900 1450
Wire Wire Line
	9900 1150 9900 1250
Wire Wire Line
	9900 1250 9900 1350
$EndSCHEMATC
